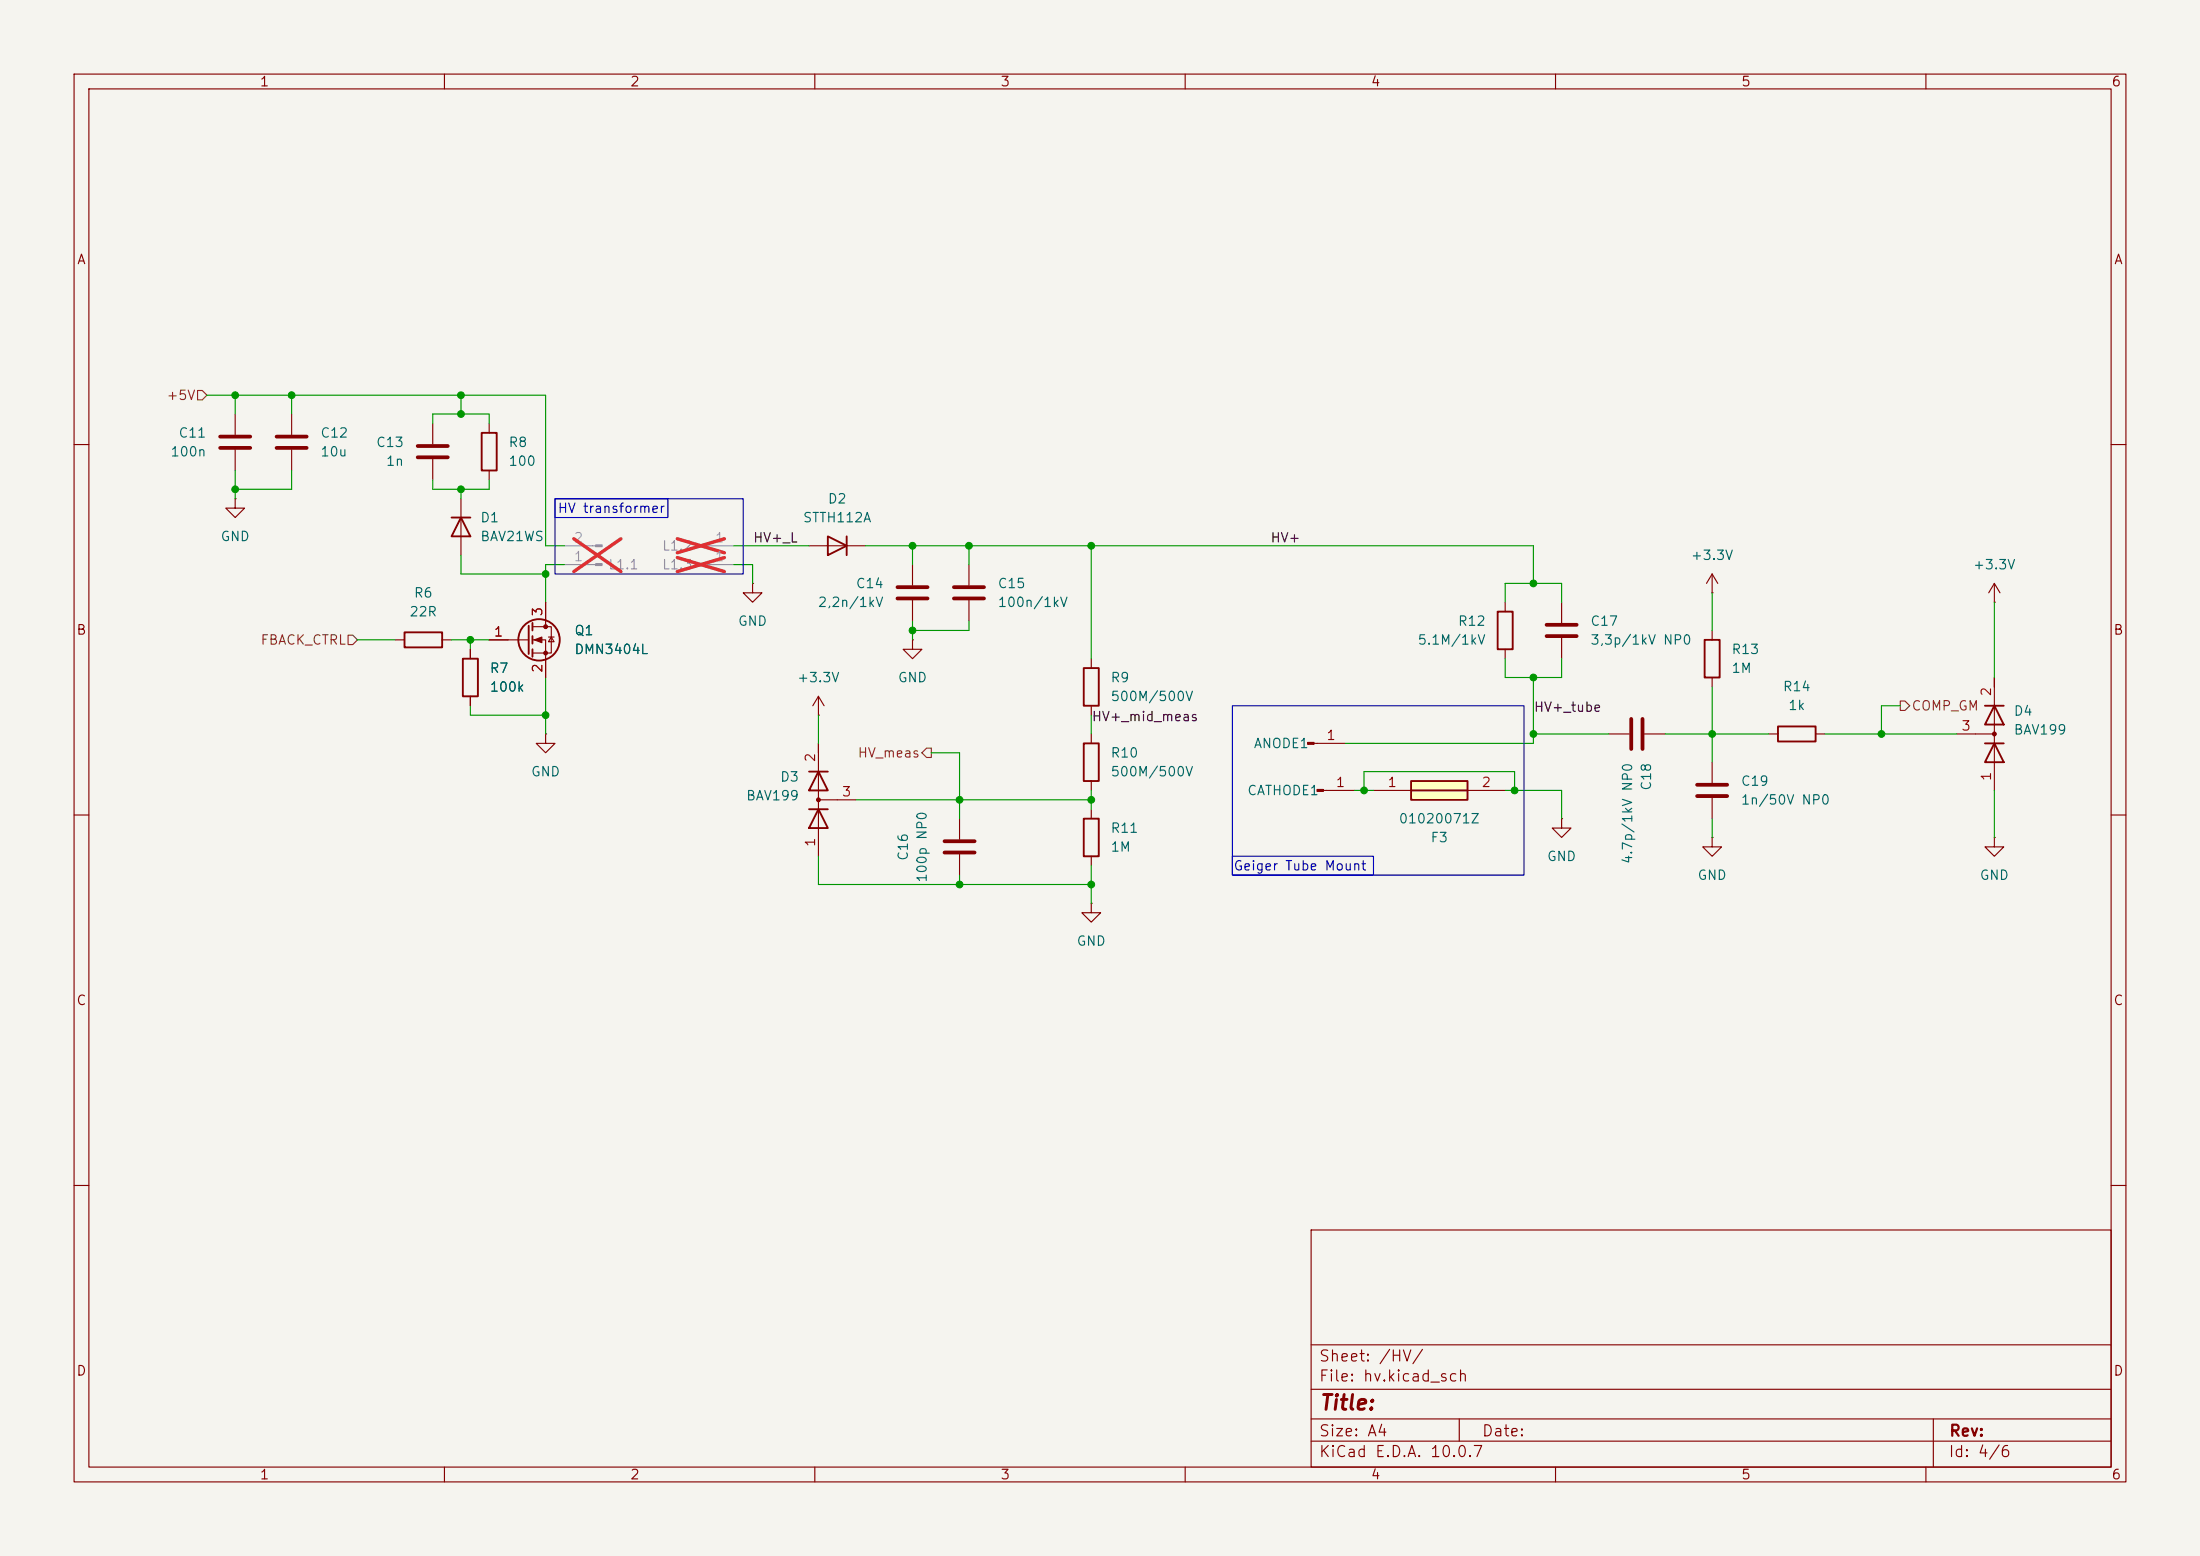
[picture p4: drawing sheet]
<svg xmlns="http://www.w3.org/2000/svg" width="297mm" height="210mm" viewBox="0 0 297 210" stroke-linecap="round" stroke-linejoin="round" font-family="sans-serif">
<path d="M0 0h297v210h-297z" fill="#f5f4ef" stroke="#f5f4ef" stroke-width=".14"/>
<g fill="none" stroke="#840000" stroke-width=".15">
<path d="M10 10h277v190h-277zM12 12h273v186h-273zM60 10v2M110 10v2M160 10v2M210 10v2M260 10v2M31.7 55.9v2.8M39.4 55.9v2.8M58.4 57.2v2.7M10 60h2M31.7 67.3v1.3h1.3l-1.3 1.3-1.2-1.3h1.2"/>
<path d="M31.7 67.3h.1M31.7 60.7v2.8M39.4 60.7v2.8M58.4 62v2.8M62.2 67.3v7.6M101.6 78.7v1.3h1.3l-1.3 1.3-1.3-1.3h1.3M101.6 78.7h.1M123.2 76.2v2.8M231.1 77.5v2.5M231.1 77.5l.8 1.2M231.1 77.5l-.7 1.2M269.2 78.7v2.6"/>
<path d="M269.2 78.7l.8 1.3M269.2 78.7l-.7 1.3M285 60h2M53.3 86.4h1.3M59.7 86.4h1.3M110.5 96.5h.1M110.5 94v2.5M110.5 94l.8 1.3M110.5 94l-.8 1.3M123.2 86.4v1.2h1.3l-1.3 1.3-1.3-1.3h1.3M123.2 86.4h.1M123.2 81v2.8"/>
<path d="M147.3 88.9v1.3M147.3 95.3v1.2M147.3 99.1v1.2M210.8 81.3v2.8M210.8 86.1v2.8M231.1 80h.1M231.1 85.1v1.3M231.1 91.4v1.3M238.8 99.1h1.2M245.1 99.1h1.3M264.2 99.1h5M269.2 81.3h.1"/>
<path d="M269.2 91.4v15.3M10 110h2M110.5 100.3v15.3M110.5 108h5.1M129.5 110.5v2.8M129.5 115.3v2.8M147.3 105.4v1.3M147.3 109.2v1.3M147.3 115.6v1.2M177.4 100.3h4.2M178.7 106.7h4.2M210.8 110.5v1.3h1.3l-1.3 1.2-1.3-1.2h1.3"/>
<path d="M210.8 110.5h.1M231.1 113v1.3h1.3l-1.3 1.3-1.2-1.3h1.2M231.1 113h.1M231.1 102.9v2.8M231.1 107.7v2.8M269.2 113v1.3h1.3l-1.3 1.3-1.2-1.3h1.2M269.2 113h.1M285 110h2M147.3 121.9v1.3h1.3l-1.3 1.3-1.3-1.3h1.3M147.3 121.9h.1M10 160h2M177 166h108v32h-108z"/>
<path d="M285 160h2M60 198v2M110 198v2M160 198v2M177 194.5h108M177 191.5h108M177 187.5h108M177 181.5h108M197 191.5v3M210 198v2M260 198v2M261 191.5v6.5"/>
</g>
<g fill="none" stroke="#840000" stroke-width=".25">
<path d="M61 69.9h2.5M62.2 69.9l1.3 2.5h-2.5zM54.6 85.3h5.1v2.1h-5.1zM146.3 90.2h2v5.1h-2zM230.1 86.4h2.1v5h-2.1zM240 98h5.1v2.1h-5.1zM268 95.3h2.5M269.2 95.3l1.3 2.5h-2.5zM109.2 109.2h2.6M109.2 104.1h2.6M110.5 109.2l1.3 2.6h-2.6zM110.5 104.1l1.3 2.6h-2.6z"/>
<path d="M146.3 100.3h2v5.1h-2zM146.3 110.5h2v5.1h-2zM268 100.3h2.5M269.2 100.3l1.3 2.6h-2.5z"/>
</g>
<g fill="none" stroke="#840000" stroke-width=".51">
<path d="M29.7 58.9h4.1M37.3 58.9h4.1M29.7 60.5h4.1M37.3 60.5h4.1M56.4 61.7h4.1M56.4 60.2h4.1M121.2 79.2h4M121.2 80.8h4M208.8 84.3h4.1M208.8 85.9h4.1M127.5 113.5h4.1M127.5 115.1h4.1"/>
<path d="M229.1 105.9h4.1M229.1 107.4h4.1"/>
</g>
<g fill="#9c9b98" stroke="#9c9b98" stroke-width=".15">
<path d="M94 73.5h.8v.3h-.8z"/>
<path d="M94 76.1h.8v.2h-.8z"/>
<path d="M80.4 76.1h.9v.2h-.9z"/>
<path d="M80.4 73.5h.9v.3h-.9z"/>
</g>
<path d="M76.2 73.7h4.2M76.2 76.2h4.2M94.8 73.7h4.3M94.8 76.2h4.3" fill="none" stroke="#9c9b98" stroke-width=".15"/>
<path d="M77.5 72.7l6.3 4.4M83.8 72.7l-6.3 4.4M91.4 72.7l6.4 1.9M91.4 75.3l6.4 1.8M97.8 72.7l-6.4 1.9M97.8 75.3l-6.4 1.8" fill="none" stroke="#e12e31" stroke-width=".46"/>
<g fill="#840000" stroke="#840000" stroke-width=".15">
<path d="M177.8 106.6h.9v.2h-.9z"/>
<path d="M176.5 100.2h.9v.3h-.9z"/>
<circle cx="110.5" cy="107.9" r=".25"/>
<circle cx="269.2" cy="99.1" r=".25"/>
</g>
<path d="M190.5 105.4h7.6v2.6h-7.6z" fill="#ffffc2"/>
<g fill="none" stroke="#840000" stroke-width=".25">
<path d="M65 58.4h2.1v5.1h-2.1zM111.8 72.4l2.5 1.3-2.5 1.2zM114.3 72.4v2.5M62.5 88.9h2v5.1h-2zM71.4 84.5v3.8M71.9 84.1v1M71.9 85.9v1M71.9 87.6v1M202.2 82.6h2v5h-2zM190.5 105.4h7.6v2.6h-7.6zM190.5 106.7h7.6"/>
<circle cx="72.8" cy="86.4" r="2.79"/>
</g>
<g fill="none" stroke="#840000" stroke-width=".15">
<path d="M66 57.2v1.2M66 63.5v1.3M109.2 73.7h7.6M130.8 76.2v2.8M63.5 87.6v1.3M63.5 94v1.3M66 86.4h5.4M71.9 84.6h2.5v3.5h-2.5M71.9 86.4h1.8v5M73.7 99.1v1.2h1.2l-1.2 1.3-1.3-1.3h1.3M73.7 99.1h.1M73.7 81.3v3.3"/>
<path d="M74 86h.8M74.4 86l.4 .6h-.8zM130.8 81v2.8M203.2 81.3v1.3M203.2 87.6v1.3M217.2 99.1h2.8M222 99.1h2.8M185.4 106.7h5.1M198.1 106.7h5.1"/>
</g>
<path d="M128.8 79.2h4M128.8 80.8h4M220.2 97v4.1M221.7 97v4.1" fill="none" stroke="#840000" stroke-width=".51"/>
<g fill="#840000" stroke="#840000" stroke-width=".15">
<path d="M72.1 86.4l1.1-.4v.7z"/>
<circle cx="73.7" cy="84.6" r=".25"/>
<circle cx="73.7" cy="88.1" r=".25"/>
</g>
<path d="M26.7 52.7h.6l.6 .6-.6 .7h-.6zM47 85.7h.6l.7 .7-.7 .6h-.6zM256.5 94.6h.7l.6 .7-.6 .6h-.7zM125.1 101h.6v1.2h-.6l-.6-.6z" fill="none" stroke="#725600" stroke-width=".15"/>
<g fill="none" stroke="#009600" stroke-width=".15">
<path d="M27.9 53.3h45.8v20.4h2.5M31.7 53.3v2.6M39.4 53.3v2.6M58.4 57.2v-1.3h7.6v1.3M62.2 53.3v2.6M31.7 63.5v3.8M39.4 63.5v2.5h-7.7M58.4 64.8v1.2h7.6v-1.2M62.2 66v1.3M62.2 74.9v2.6h11.5M76.2 76.2h-2.5v5.1M99.1 73.7h10.1"/>
<path d="M99.1 76.2h2.5v2.5M116.8 73.7h90.2v5M123.2 73.7v2.5M130.8 73.7v2.5M147.3 73.7v15.2M48.3 86.4h5M61 86.4h5M63.5 86.4v1.2M63.5 95.3v1.2h10.2M73.7 91.4v7.7M110.5 96.5v3.8M123.2 83.8v2.6"/>
<path d="M130.8 83.8v1.3h-7.6M147.3 96.5v2.6M203.2 81.3v-2.6h7.6v2.6M203.2 88.9v2.5h7.6v-2.5M207 91.4v8.9h-25.4M207 99.1h10.2M224.8 99.1h14M231.1 80v5.1M231.1 92.7v10.2M246.4 99.1h17.8M256.5 95.3h-2.5v3.8M269.2 81.3v10.1"/>
<path d="M110.5 115.6v3.8h36.8M115.6 108h31.7M125.7 101.6h3.8v8.9M129.5 118.1v1.3M147.3 106.7v2.5M147.3 116.8v5.1M182.9 106.7h2.5M184.1 106.7v-2.6h20.4v2.6M203.2 106.7h7.6v3.8M231.1 110.5v2.5M269.2 106.7v6.3"/>
</g>
<path d="M74.9 67.3h25.4v10.2h-25.4zM74.9 67.3h15.3v2.6h-15.3zM166.4 95.3h39.3v22.8h-39.3zM166.4 115.6h19v2.5h-19z" fill="none" stroke="#0000c2" stroke-width=".15"/>
<g fill="#009600" stroke="#009600" stroke-width=".14">
<circle cx="31.7" cy="53.3" r=".46"/>
<circle cx="63.5" cy="86.4" r=".46"/>
<circle cx="62.2" cy="55.9" r=".46"/>
<circle cx="62.2" cy="53.3" r=".46"/>
<circle cx="31.7" cy="66" r=".46"/>
<circle cx="39.4" cy="53.3" r=".46"/>
<circle cx="147.3" cy="73.7" r=".46"/>
<circle cx="207" cy="99.1" r=".46"/>
<circle cx="147.3" cy="119.4" r=".46"/>
<circle cx="184.1" cy="106.7" r=".46"/>
<circle cx="147.3" cy="108" r=".46"/>
<circle cx="129.5" cy="119.4" r=".46"/>
<circle cx="130.8" cy="73.7" r=".46"/>
<circle cx="123.2" cy="73.7" r=".46"/>
<circle cx="129.5" cy="108" r=".46"/>
<circle cx="123.2" cy="85.1" r=".46"/>
<circle cx="231.1" cy="99.1" r=".46"/>
<circle cx="204.5" cy="106.7" r=".46"/>
<circle cx="254" cy="99.1" r=".46"/>
<circle cx="207" cy="91.4" r=".46"/>
<circle cx="207" cy="78.7" r=".46"/>
<circle cx="73.7" cy="96.5" r=".46"/>
<circle cx="62.2" cy="66" r=".46"/>
<circle cx="73.7" cy="77.5" r=".46"/>
</g>
<text font-size="2" fill="#840000" x="178" y="190.8">Title:</text>
<g font-size="1.5" fill="#840000">
<text x="178" y="184.1">Sheet: /HV/</text>
<text x="178" y="186.8">File: hv.kicad_sch</text>
<text x="178" y="197">KiCad E.D.A. 10.0.7</text>
<text x="178" y="194.2">Size: A4</text>
<text x="200" y="194.2">Date:</text>
<text x="263" y="197">Id: 4/6</text>
<text x="263" y="194.2">Rev:</text>
</g>
<g font-size="1.3" fill="#840000">
<text x="35" y="12">1</text>
<text x="85" y="12">2</text>
<text x="135" y="12">3</text>
<text x="185" y="12">4</text>
<text x="235" y="12">5</text>
<text x="285" y="12">6</text>
<text x="10.3" y="36">A</text>
<text x="285.3" y="36">A</text>
<text x="10.2" y="86">B</text>
<text x="285.2" y="86">B</text>
<text x="10.2" y="136">C</text>
<text x="285.2" y="136">C</text>
<text x="10.2" y="186">D</text>
<text x="285.2" y="186">D</text>
<text x="35" y="200">1</text>
<text x="85" y="200">2</text>
<text x="135" y="200">3</text>
<text x="185" y="200">4</text>
<text x="235" y="200">5</text>
<text x="285" y="200">6</text>
</g>
<g font-size="1.3" fill="#725600">
<text x="22.4" y="54.3">+5V</text>
<text x="35.1" y="87.3">FBACK_CTRL</text>
<text x="258" y="96.2">COMP_GM</text>
<text x="115.7" y="102.6">HV_meas</text>
</g>
<g font-size="1.3" fill="#006464">
<text x="24" y="59.4">C11</text>
<text x="43.2" y="59.4">C12</text>
<text x="22.9" y="61.9">100n</text>
<text x="43.2" y="61.9">10u</text>
<text x="50.7" y="60.7">C13</text>
<text x="52" y="63.2">1n</text>
<text x="68.6" y="60.7">R8</text>
<text x="68.6" y="63.2">100</text>
<text x="64.8" y="70.8">D1</text>
<text x="108.3" y="70.8">STTH112A</text>
<text x="111.7" y="68.3">D2</text>
<text x="29.7" y="73.4">GND</text>
<text x="64.8" y="73.4">BAV21WS</text>
<text x="228.2" y="75.9">+3.3V</text>
<text x="266.3" y="77.2">+3.3V</text>
<text x="55.2" y="83.5">22R</text>
<text x="55.8" y="81">R6</text>
<text x="110.3" y="82.2">2,2n/1kV</text>
<text x="115.5" y="79.7">C14</text>
<text x="134.6" y="79.7">C15</text>
<text x="134.6" y="82.2">100n/1kV</text>
<text x="77.5" y="86.1">Q1</text>
<text x="77.5" y="88.6">DMN3404L</text>
<text x="99.5" y="84.8">GND</text>
<text x="191.3" y="87.3">5.1M/1kV</text>
<text x="196.7" y="84.8">R12</text>
<text x="214.6" y="84.8">C17</text>
<text x="214.6" y="87.3">3,3p/1kV NP0</text>
<text x="233.7" y="88.6">R13</text>
<text x="66" y="91.1">R7</text>
<text x="66" y="93.7">100k</text>
<text x="107.5" y="92.4">+3.3V</text>
<text x="121.1" y="92.4">GND</text>
<text x="149.8" y="92.4">R9</text>
<text x="149.8" y="94.9">500M/500V</text>
<text x="233.7" y="91.1">1M</text>
<text x="240.6" y="93.6">R14</text>
<text x="169.2" y="101.3">ANODE1</text>
<text x="241.3" y="96.2">1k</text>
<text x="271.8" y="96.9">D4</text>
<text x="271.8" y="99.5">BAV199</text>
<text x="71.6" y="105.1">GND</text>
<text x="105.2" y="105.8">D3</text>
<text x="149.8" y="102.6">R10</text>
<text x="149.8" y="105.1">500M/500V</text>
<text x="168.3" y="107.6">CATHODE1</text>
<text x="223.2" y="106.8" transform="rotate(-90 223.2 106.8)">C18</text>
<text x="234.9" y="106.4">C19</text>
<text x="100.6" y="108.3">BAV199</text>
<text x="149.8" y="112.7">R11</text>
<text x="188.7" y="111.5">01020071Z</text>
<text x="193" y="114">F3</text>
<text x="234.9" y="108.9">1n/50V NP0</text>
<text x="122.9" y="116.3" transform="rotate(-90 122.9 116.3)">C16</text>
<text x="125.4" y="119.2" transform="rotate(-90 125.4 119.2)">100p NP0</text>
<text x="149.8" y="115.3">1M</text>
<text x="208.8" y="116.5">GND</text>
<text x="220.7" y="116.7" transform="rotate(-90 220.7 116.7)">4.7p/1kV NP0</text>
<text x="229.1" y="119.1">GND</text>
<text x="267.2" y="119.1">GND</text>
<text x="145.3" y="128">GND</text>
</g>
<g font-size="1.3" fill="#0000c2">
<text x="75.2" y="69.5">HV transformer</text>
<text x="166.4" y="117.8">Geiger Tube Mount</text>
</g>
<g font-size="1.3" fill="#a5a4a2">
<text x="77.4" y="76.1">1</text>
<text x="77.4" y="73.5">2</text>
<text x="96.4" y="73.5">1</text>
<text x="96.4" y="76.1">1</text>
</g>
<g font-size="1.3" fill="#939391">
<text x="82" y="77.2">L1.1</text>
<text x="89.3" y="74.6">L1.2</text>
<text x="89.3" y="77.2">L1.3</text>
</g>
<g font-size="1.3" fill="#0f0f0f">
<text x="101.6" y="73.5">HV+_L</text>
<text x="171.4" y="73.5">HV+</text>
<text x="147.3" y="97.7">HV+_mid_meas</text>
<text x="207" y="96.4">HV+_tube</text>
</g>
<g font-size="1.3" fill="#a90000">
<text x="73.5" y="83.3" transform="rotate(-90 73.5 83.3)">3</text>
<text x="66.6" y="86.2">1</text>
<text x="73.5" y="90.9" transform="rotate(-90 73.5 90.9)">2</text>
<text x="269.1" y="94.1" transform="rotate(-90 269.1 94.1)">2</text>
<text x="179" y="100.2">1</text>
<text x="264.7" y="98.9">3</text>
<text x="110.4" y="103" transform="rotate(-90 110.4 103)">2</text>
<text x="113.6" y="107.8">3</text>
<text x="180.2" y="106.5">1</text>
<text x="187.2" y="106.5">1</text>
<text x="199.9" y="106.5">2</text>
<text x="269.1" y="105.5" transform="rotate(-90 269.1 105.5)">1</text>
<text x="110.4" y="114.4" transform="rotate(-90 110.4 114.4)">1</text>
</g>
</svg>
